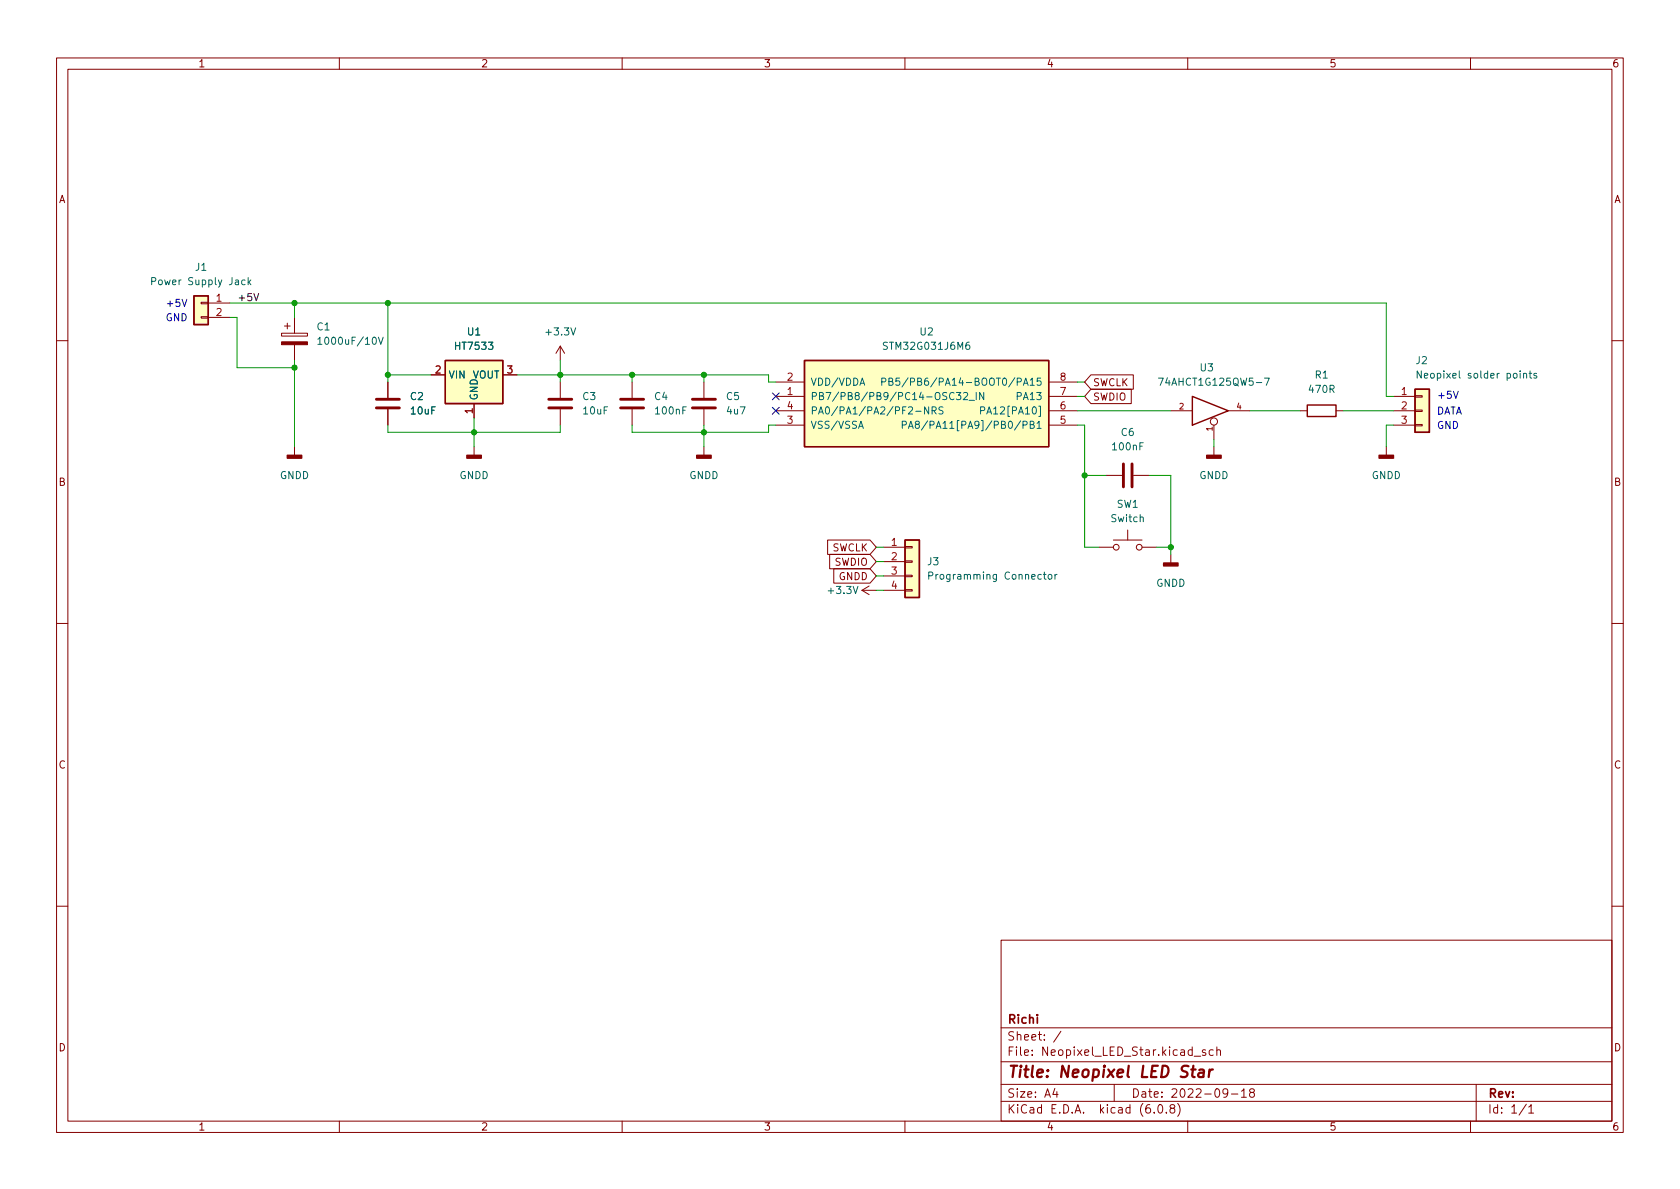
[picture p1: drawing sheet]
<svg xmlns="http://www.w3.org/2000/svg" width="297mm" height="210mm" viewBox="0 0 297 210" stroke-linecap="round" stroke-linejoin="round" font-family="sans-serif">
<g fill="none" stroke="#840000" stroke-width=".18">
<path d="M10 10.2h277v190.1h-277zM12 12.2h273v186.1h-273zM60 10.2v2M110 10.2v2M160 10.2v2M210 10.2v2M260 10.2v2M35.6 56h1.2v.3h-1.2zM35.6 53.5h1.2v.2h-1.2zM36.8 53.6h3.8M36.8 56.1h3.8M49.8 58.9h4.6v.5h-4.6z"/>
<path d="M50.3 57.7h1M50.8 57.1v1.1M52.1 56.1v2.8M10 60.2h2M52.1 61v2.7M52.1 79v1.5M68.6 67.6v2.8M68.6 72.4v2.8M76.2 66.3h2.5M83.8 71.4v2.5M83.8 79v1.5M88.9 66.3h2.5"/>
<path d="M99.1 61.2v2.5M99.1 67.6v2.8M99.1 72.4v2.8M99.1 61.2l-.8 1.3M99.1 61.2l.7 1.3M111.8 67.6v2.8M111.8 72.4v2.8M124.5 67.6v2.8M124.5 72.4v2.8M124.5 79v1.5M137.2 72.6h5M137.2 70.1h5"/>
<path d="M137.2 67.6h5M137.2 75.2h5M185.4 72.6h5.1M185.4 70.1h5.1M185.4 67.6h5.1M185.4 75.2h5.1M192.9 68.8h7.1v2.6h-7.1l-1.1-1.3zM192.9 66.3h7.5v2.5h-7.5l-1.1-1.2zM207 72.6h3.8M214.6 75.2v2.5M214.6 79v1.5M217.2 72.6h3.8"/>
<path d="M229.9 72.6h1.2M236.2 72.6h1.3M245.1 79v1.5M246.4 72.6h3.8M246.4 70.1h3.8M246.4 75.2h3.8M250.2 75.1h1.3v.2h-1.3zM250.2 72.5h1.3v.3h-1.3zM250.2 70h1.3v.2h-1.3zM285 60.2h2M146.3 95.5h7.5l1.1 1.3-1.1 1.2h-7.5zM146.7 98h7.1l1.1 1.3-1.1 1.3h-7.1z"/>
<path d="M156.2 96.8h3.8M156.2 99.3h3.8M160 99.2h1.3v.2h-1.3zM160 96.6h1.3v.3h-1.3zM194.3 96.8h2.5M195.6 84.1h2.8M196.8 95.5h5.1M199.4 93.7v1.8M200.4 84.1h2.8M201.9 96.8h2.6M207 98v1.6M10 110.2h2"/>
<path d="M147.4 100.6h6.4l1.1 1.2-1.1 1.3h-6.4zM152.4 104.4h2.5M152.4 104.4l1.3 .8M153.7 103.6l-1.3 .8M156.2 104.4h3.8M156.2 101.8h3.8M160 104.3h1.3v.2h-1.3zM160 101.7h1.3v.3h-1.3zM285 110.2h2M10 160.2h2M177 166.3h108v32h-108zM285 160.2h2"/>
<path d="M60 198.3v2M110 198.3v2M160 198.3v2M177 194.8h108M177 191.8h108M177 187.8h108M177 181.8h108M186.5 192.5l-.4 1h1M186.9 193v1M187.6 182.4l-1.3 1.9M197 191.8v3M204.1 196.7v.1"/>
<path d="M204.9 195.4l.2-.1a.81 .81 0 0 1 .6 .7 .81 .81 0 0 1-.3 .8h-.2a.81 .81 0 0 1-.6-.6 .81 .81 0 0 1 .3-.8zM206.2 196.7v.1M207.1 196l-.2-.3v-.2l.2-.2 .5 .1 .1 .2-.1 .2-.6 .2-.1 .3v.4l.2 .1h.5l.1-.3-.1-.4-.2-.1M208.2 195.1a1.72 1.72 0 0 1 0 2.3M210 198.3v2M211.1 186.8h1.2M213.1 185.7l-.3-.1-.2 .2v.3l.5 .1v.4h-.5M214.5 185.7l-.4-.1-.3 .3v.4l.1 .3h.6M215.1 185.8l.3-.2 .3 .1 .1 .9M215.1 185.1v1.5M217.1 193.2l-.3 .3h-.3l-.3-.3 .2-.6 .4-.1 .2 .2a.99 .99 0 0 1-.4 1.3h-.2M217.7 193.5h1.2"/>
<path d="M219.5 193l.4-.5v1.5M219.5 194h.9M221.2 193.2l-.3-.3 .1-.2 .2-.2 .4 .1 .2 .2-.1 .2-.6 .2-.2 .3 .1 .4 .2 .1h.4l.2-.3-.1-.4-.2-.1M260 198.3v2M261 191.8v6.5M269.9 195.3l-1.3 1.9M270.3 195.8l.4-.5v1.5M270.3 196.8h.9"/>
<circle cx="214.6" cy="74.5" r=".63"/>
<circle cx="197.4" cy="96.8" r=".51"/>
<circle cx="201.4" cy="96.8" r=".51"/>
</g>
<path d="M210.6 189.1h.8M211 188.5l-.2 1.7 .1 .2 .3 .1M212 189.2l.3-.1 .5 .1v1.3M212.9 189.6l-.7 .1a.4 .4 0 0 0-.4 .3 .4 .4 0 0 0 .3 .5l.7-.1M213.9 189.1l-.2 1.4M214.4 189.1l-.4 .1-.2 .3" fill="none" stroke="#840000" stroke-width=".4"/>
<path d="M66.5 72.1h4.1M66.5 70.6h4.1M97 72.1h4.1M97 70.6h4.1M109.7 72.1h4.1M109.7 70.6h4.1M122.4 72.1h4.1M122.4 70.6h4.1M198.6 82v4.1M200.2 82v4.1" fill="none" stroke="#840000" stroke-width=".51"/>
<g fill="#840000" stroke="#840000" stroke-width=".25">
<path d="M82.5 80.5h2.6v.5h-2.6z"/>
<path d="M205.7 99.6h2.6v.5h-2.6z"/>
<path d="M50.8 80.5h2.5v.5h-2.5z"/>
<path d="M123.2 80.5h2.5v.5h-2.5z"/>
<path d="M243.8 80.5h2.6v.5h-2.6z"/>
<path d="M213.4 80.5h2.5v.5h-2.5z"/>
</g>
<g fill="#ffffc2" stroke="#ffffc2" stroke-width=".18">
<path d="M160 95.5h2.6v10.2h-2.6z"/>
<path d="M78.7 63.7h10.2v7.7h-10.2z"/>
<path d="M34.3 52.3h2.5v5.1h-2.5z"/>
<path d="M142.2 63.7h43.2v15.3h-43.2z"/>
<path d="M250.2 68.8h2.5v7.6h-2.5z"/>
</g>
<path d="M34.3 52.3h2.5v5.1h-2.5zM78.7 63.7h10.2v7.7h-10.2zM142.2 63.7h43.2v15.3h-43.2zM210.8 70.1l6.4 2.5-6.4 2.6zM231.1 71.6h5.1v2.1h-5.1zM250.2 68.8h2.5v7.6h-2.5zM160 95.5h2.6v10.2h-2.6z" fill="none" stroke="#840000" stroke-width=".25"/>
<g fill="none" stroke="#006464" stroke-width=".18">
<path d="M26.8 49.7h.6l.1-.2v-.3l-.7-.1v1.3M43.3 49.6l-.3-.1-.3 .2 .1 .6h.5M43.9 49.1v1.3M44 49.9l.4 .5M44.4 49.5l-.5 .5M56.2 60l.4-.4v1.3M66.9 59.6l.4 1.3 .5-1.3M56.2 60.9h.7M151.8 75.8l.4-1.3 .4 1.3M155.9 67.5h.6l.1-.2v-.3l-.7-.1v1.2M157.2 67.5l.5-.1 .1-.2v-.2l-.6-.1v1.2h.5l.1-.1 .1-.3-.3-.2M159 66.9h-.6v.6l.2-.2 .4 .1 .1 .2-.1 .4-.1 .1-.5-.1"/>
<path d="M159.5 75.1h.6l.2-.2-.1-.3-.7-.1v1.3M160.6 66.8l-1.1 1.6M160.6 75.8l.4-1.3 .5 1.3M160.7 75.4h.6M161.9 72.7h1M162.1 75l-.3-.2 .1-.2 .2-.1h.3l.2 .2-.1 .2-.5 .2-.2 .2v.2l.3 .3 .3-.1 .2-.2v-.2l-.3-.3M164 74.4l-1.1 1.7M164.2 71.9v1.3l-.7-1.3v1.3M164.8 72.6l.6-.1 .1-.1v-.3l-.7-.2v1.3M165.1 72.6l.4 .6M166.7 72l-.4-.1-.3 .3 .1 .3 .6 .2v.4l-.2 .1h-.5M169.1 69.4h.8l-.4 .5 .3 .1v.6l-.2 .1-.5-.1"/>
<path d="M170.4 69.5l.4-.1 .3 .4-.8 .9h.8M171.3 70.8h1M172.6 69.4v1.3M173.4 72.6l.6-.1 .1-.1-.1-.3-.6-.2v1.3M173.9 69.4v1.3l-.7-1.3v1.3M183.4 75.8h.7M204.8 66.9h.9l-.6 1.2M223.6 66.9h.8l-.5 1.2M251.3 65.6v1.3l-.7-1.3v1.3M269.4 66.1l.2-.1 .3 .1v.8M270.3 66h.5M270.5 65.6v1.1l.3 .2"/>
<path d="M271.7 66.1l-.3-.1-.2 .2 .1 .2 .4 .1v.3h-.5M164.2 101.8h.6l.1-.2v-.3l-.7-.1v1.2M184.5 101.6h.5M184.7 101.2v1l.3 .2M185.4 101.7l.2-.1 .3 .1 .1 .5-.1 .2h-.3l-.2-.1zM186.5 101.6v.8M186.9 101.6l-.4 .2"/>
</g>
<path d="M49.8 60.4h4.6v.6h-4.6z" fill="#840000" stroke="#840000" stroke-width=".18"/>
<path d="M44.9 51.9l.4 1.3 .4-1.3" fill="none" stroke="#0f0f0f" stroke-width=".18"/>
<path d="M32.2 52.9l.4 1.3 .4-1.3M257 69.2l.4 1.3 .4-1.3" fill="none" stroke="#0000c2" stroke-width=".18"/>
<g fill="none" stroke="#009600" stroke-width=".18">
<path d="M40.6 53.6h204.5v16.5h1.3M40.6 56.1h1.3v8.9h10.2M52.1 53.6v2.5M68.6 53.6v14M52.1 63.7v15.3M68.6 75.2v1.2h30.5v-1.2M68.6 66.3h7.6M83.8 73.9v5.1M91.4 66.3h44.5v1.3h1.3M99.1 63.7v3.9M111.8 75.2v1.2h24.1v-1.2h1.3M111.8 66.3v1.3"/>
<path d="M124.5 66.3v1.3M124.5 75.2v3.8M190.5 75.2h1.3v21.6h2.5M190.5 67.6h1.3M190.5 72.6h16.5M190.5 70.1h1.3M214.6 77.7v1.3M221 72.6h8.9M237.5 72.6h8.9M246.4 75.2h-1.3v3.8M154.9 96.8h1.3M154.9 99.3h1.3"/>
<path d="M191.8 84.1h3.8M203.2 84.1h3.8v13.9M204.5 96.8h2.5M154.9 101.8h1.3M154.9 104.4h1.3"/>
</g>
<path d="M136.6 72l1.2 1.2M136.6 69.5l1.2 1.2M137.8 72l-1.2 1.2M137.8 69.5l-1.2 1.2" fill="none" stroke="#000084" stroke-width=".18"/>
<g fill="#009600" stroke="#009600" stroke-width=".18">
<circle cx="191.8" cy="84.1" r=".46"/>
<circle cx="124.5" cy="76.4" r=".46"/>
<circle cx="99.1" cy="66.3" r=".46"/>
<circle cx="124.5" cy="66.3" r=".46"/>
<circle cx="68.6" cy="66.3" r=".46"/>
<circle cx="111.8" cy="66.3" r=".46"/>
<circle cx="52.1" cy="65" r=".46"/>
<circle cx="52.1" cy="53.6" r=".46"/>
<circle cx="68.6" cy="53.6" r=".46"/>
<circle cx="83.8" cy="76.4" r=".46"/>
<circle cx="207" cy="96.8" r=".46"/>
</g>
<text font-size="2.8" fill="#840000" x="178" y="190.6">Title: Neopixel LED Star</text>
<g font-size="2.1" fill="#840000">
<text x="178" y="184">Sheet: /</text>
<text x="178" y="181">Richi</text>
<text x="178" y="186.7">File: Neopixel_LED_Star.kicad_sch</text>
<text x="178" y="196.9">KiCad E.D.A. kicad (6.0.8)</text>
<text x="178" y="194.1">Size: A4</text>
<text x="200" y="194.1">Date: 2022-09-18</text>
<text x="263" y="194.1">Rev:</text>
<text x="263" y="196.9">Id: 1/1</text>
</g>
<g font-size="1.8" fill="#840000">
<text x="35" y="11.9">1</text>
<text x="85" y="11.9">2</text>
<text x="135" y="11.9">3</text>
<text x="185" y="11.9">4</text>
<text x="235" y="11.9">5</text>
<text x="285" y="11.9">6</text>
<text x="10.3" y="35.9">A</text>
<text x="285.3" y="35.9">A</text>
<text x="193.2" y="70.8">SWDIO</text>
<text x="193.2" y="68.3">SWCLK</text>
<text x="10.3" y="85.9">B</text>
<text x="285.3" y="85.9">B</text>
<text x="147" y="97.5">SWCLK</text>
<text x="147.5" y="100">SWDIO</text>
<text x="148.3" y="102.6">GNDD</text>
<text x="10.3" y="135.9">C</text>
<text x="285.3" y="135.9">C</text>
<text x="10.3" y="185.9">D</text>
<text x="285.3" y="185.9">D</text>
<text x="35" y="199.9">1</text>
<text x="85" y="199.9">2</text>
<text x="135" y="199.9">3</text>
<text x="185" y="199.9">4</text>
<text x="235" y="199.9">5</text>
<text x="285" y="199.9">6</text>
</g>
<g font-size="1.8" fill="#006464">
<text x="34.6" y="47.9">J1</text>
<text x="27.5" y="50.4">Power Supply Jack</text>
<text x="56.1" y="58.4">C1</text>
<text x="82.7" y="59.3">U1</text>
<text x="96.7" y="59.3">+3.3V</text>
<text x="162.7" y="59.3">U2</text>
<text x="57" y="61">1000uF/10V</text>
<text x="80.7" y="61.8">HT7533</text>
<text x="156.6" y="61.8">STM32G031J6M6</text>
<text x="212.2" y="65.7">U3</text>
<text x="250.4" y="64.4">J2</text>
<text x="72.6" y="70.7">C2</text>
<text x="79.2" y="66.9">VIN</text>
<text x="83.5" y="66.9">VOUT</text>
<text x="84.5" y="70.9" transform="rotate(-90 84.5 70.9)">GND</text>
<text x="103.1" y="70.7">C3</text>
<text x="115.8" y="70.7">C4</text>
<text x="128.5" y="70.7">C5</text>
<text x="143.3" y="70.7">PB7/PB8/PB9/PC14-OSC32_IN</text>
<text x="143.3" y="68.2">VDD/VDDA</text>
<text x="160.5" y="68.2">PB5/PB6/PA14-BOOT0/PA15</text>
<text x="180" y="70.7">PA13</text>
<text x="205.7" y="68.2">74AHCT1G125QW5-7</text>
<text x="231.6" y="69.5">470R</text>
<text x="232.5" y="66.9">R1</text>
<text x="251.6" y="66.9">Neopixel solder points</text>
<text x="72.7" y="73.3">10uF</text>
<text x="103.2" y="73.3">10uF</text>
<text x="116" y="73.3">100nF</text>
<text x="128.6" y="73.3">4u7</text>
<text x="143.3" y="75.8">VSS/VSSA</text>
<text x="143.3" y="73.3">PA0/PA1/PA2/PF2-NRS</text>
<text x="163.6" y="75.8">PA8/PA11[PA9]/PB0/PB1</text>
<text x="174.4" y="73.3">PA12[PA10]</text>
<text x="198.3" y="77.1">C6</text>
<text x="196.8" y="79.6">100nF</text>
<text x="49.5" y="84.7">GNDD</text>
<text x="81.2" y="84.7">GNDD</text>
<text x="121.9" y="84.7">GNDD</text>
<text x="197.5" y="89.8">SW1</text>
<text x="212" y="84.7">GNDD</text>
<text x="242.5" y="84.7">GNDD</text>
<text x="196.5" y="92.3">Switch</text>
<text x="164" y="99.9">J3</text>
<text x="146.6" y="105">+3.3V</text>
<text x="165" y="102.5">Programming Connector</text>
<text x="204.4" y="103.8">GNDD</text>
</g>
<g font-size="1.8" fill="#a90000">
<text x="38.2" y="53.3">1</text>
<text x="38.2" y="55.9">2</text>
<text x="77" y="66">2</text>
<text x="89.7" y="66">3</text>
<text x="139.2" y="69.8">1</text>
<text x="139.2" y="67.3">2</text>
<text x="187.5" y="69.8">7</text>
<text x="187.5" y="67.3">8</text>
<text x="247.8" y="69.8">1</text>
<text x="83.6" y="73.1" transform="rotate(-90 83.6 73.1)">1</text>
<text x="139.2" y="74.9">3</text>
<text x="139.2" y="72.4">4</text>
<text x="187.5" y="74.9">5</text>
<text x="187.5" y="72.4">6</text>
<text x="247.8" y="72.4">2</text>
<text x="247.8" y="74.9">3</text>
<text x="157.6" y="96.5">1</text>
<text x="157.6" y="99.1">2</text>
<text x="157.6" y="101.6">3</text>
<text x="157.6" y="104.1">4</text>
</g>
<text font-size="1.8" fill="#0f0f0f" x="41.9" y="53.2">+5V</text>
<g font-size="1.8" fill="#0000c2">
<text x="29.2" y="54.3">+5V</text>
<text x="29.2" y="56.8">GND</text>
<text x="254" y="70.5">+5V</text>
<text x="254" y="73.3">DATA</text>
<text x="254" y="75.8">GND</text>
</g>
<g font-size="1.4" fill="#a90000">
<text x="208.5" y="72.4">2</text>
<text x="214.4" y="76.2" transform="rotate(-90 214.4 76.2)">1</text>
<text x="218.7" y="72.4">4</text>
</g>
</svg>
